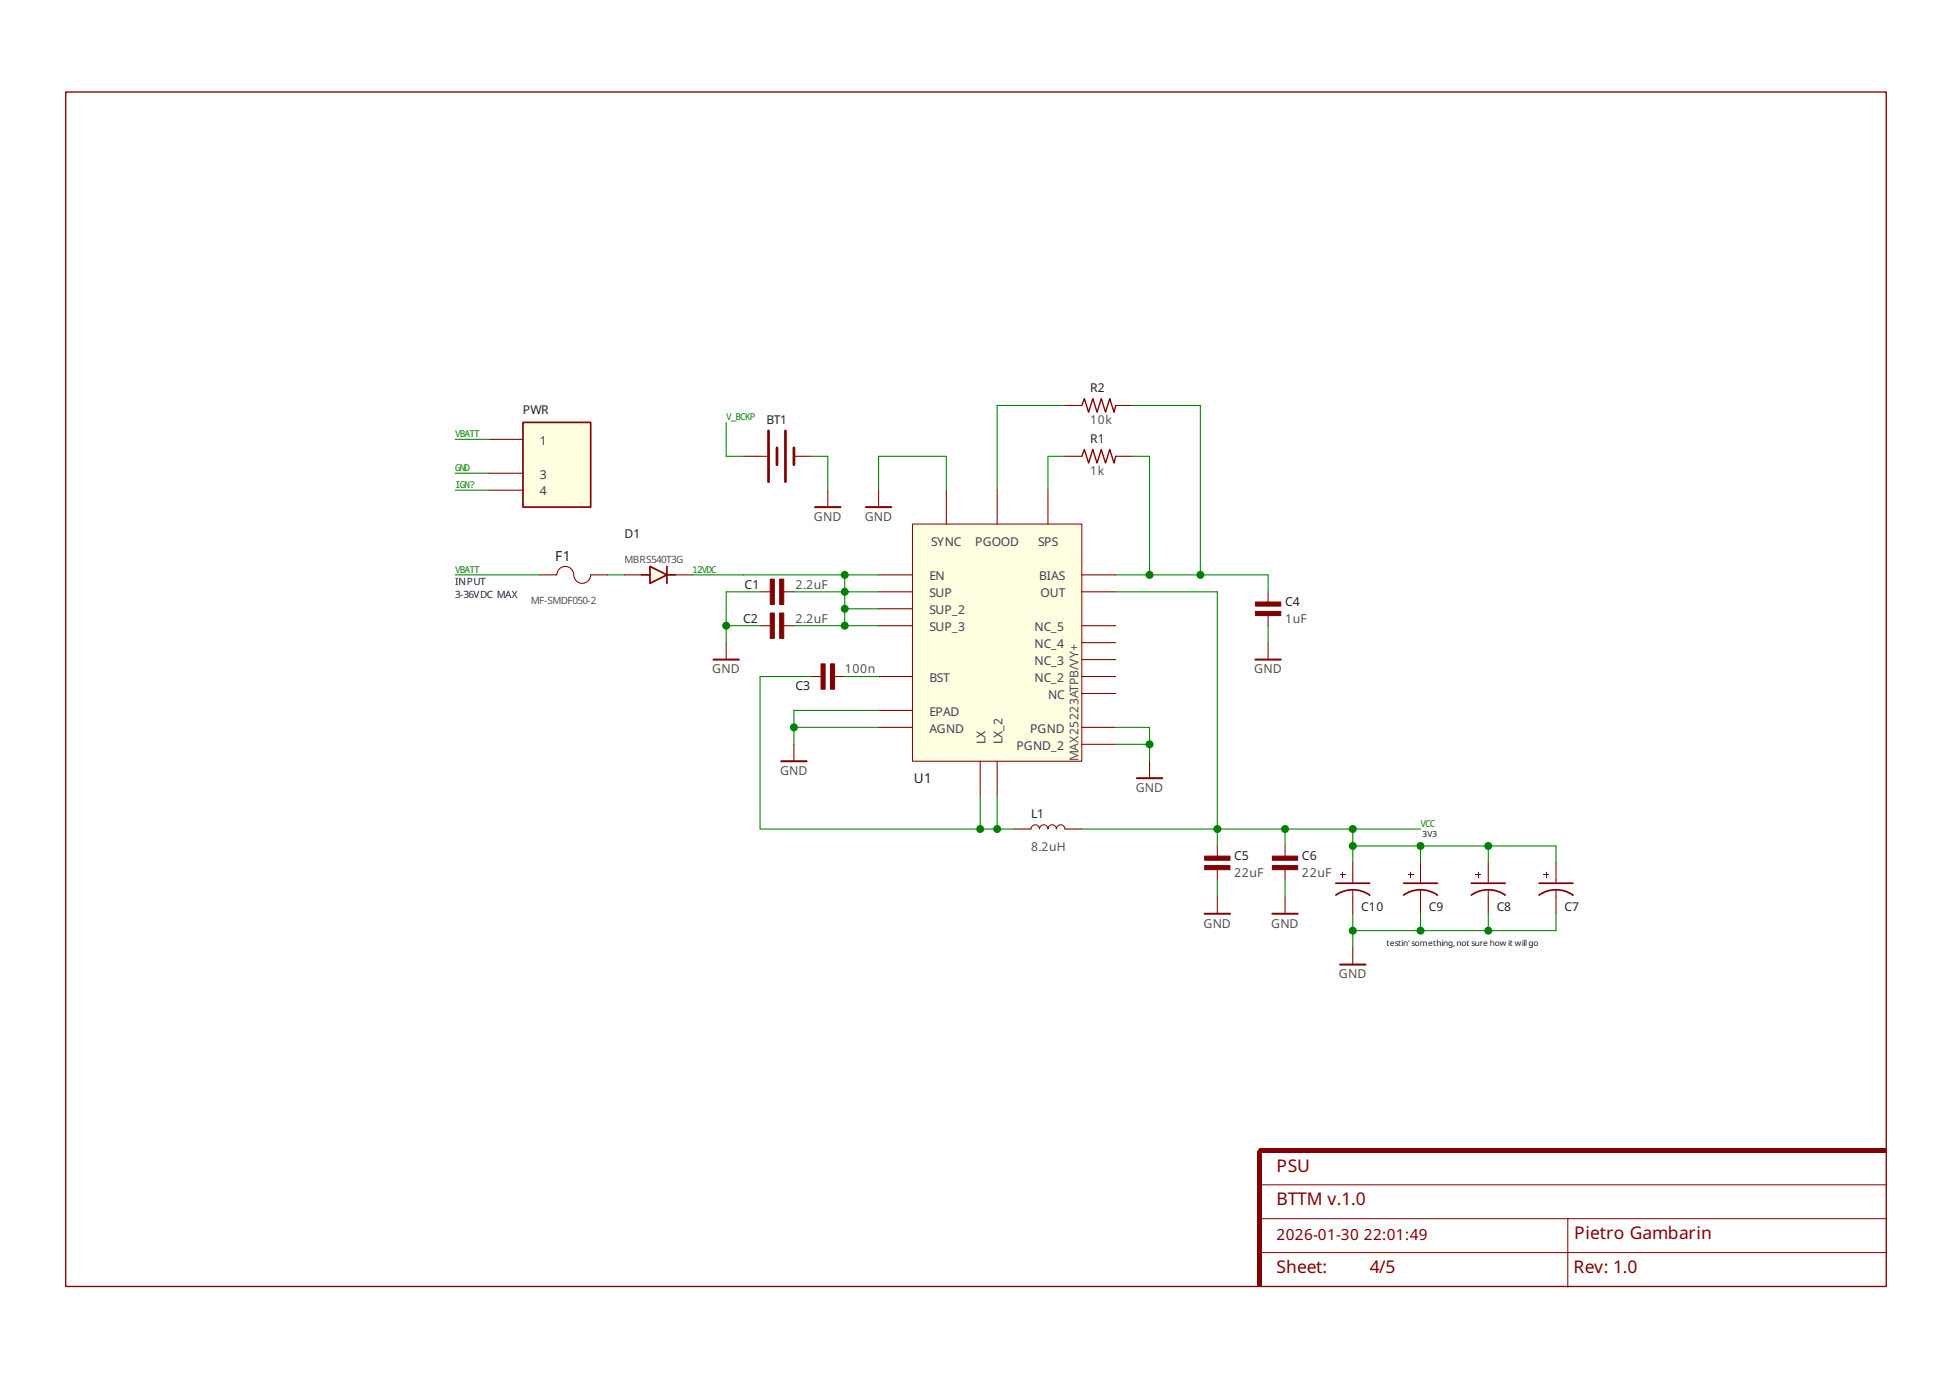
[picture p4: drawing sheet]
<svg xmlns="http://www.w3.org/2000/svg" width="297mm" height="210mm" viewBox="0 0 297 210" stroke-linecap="round" stroke-linejoin="round" font-family="sans-serif">
<g fill="#800000" stroke="#800000" stroke-width=".15">
<path d="M183.3 131.7h3.9v.6h-3.9z" fill-rule="evenodd"/>
<path d="M183.3 130.2h3.9v.6h-3.9z" fill-rule="evenodd"/>
</g>
<path d="M193 97.8v2.5M185.2 128.7v1.5M185.2 132.3v1.5" fill="none" stroke="#800000" stroke-width=".16"/>
<path d="M191 100.3h3.9" fill="none" stroke="#800000" stroke-width=".3"/>
<path d="M138.9 79.7h25.7v36.1h-25.7z" fill-rule="evenodd" fill="#ffffe1" stroke="#800000" stroke-width=".15"/>
<g fill="none" stroke="#800000" stroke-width=".16">
<path d="M144 74.6v5.1M151.7 74.6v5.1M159.5 74.6v5.1M115.7 90h1.5M119.3 90h1.5M133.7 92.6h5.2M133.7 95.2h5.2M133.7 87.4h5.2M133.7 90h5.2M164.6 95.2h5.2M164.6 97.8h5.2M164.6 87.4h5.2"/>
<path d="M164.6 90h5.2M133.7 110.6h5.2M133.7 108.1h5.2M133.7 102.9h5.2M149.2 115.8v5.1M151.7 115.8v5.1M164.6 105.5h5.2M164.6 110.6h5.2M164.6 102.9h5.2M164.6 100.3h5.2M164.6 113.2h5.2"/>
</g>
<g fill="#800000" stroke="#800000" stroke-width=".15">
<path d="M117.2 88.1h.6v3.8h-.6z" fill-rule="evenodd"/>
<path d="M118.6 88.1h.7v3.8h-.7z" fill-rule="evenodd"/>
</g>
<g fill="#800000">
<path d="M191.7 174.8h95.3v.6h-95.3z" fill-rule="evenodd"/>
<path d="M191.4 175.1h.6v20.6h-.6z" fill-rule="evenodd"/>
</g>
<path d="M10 14h277v181.7h-277z" fill="none" stroke="#800000" stroke-width=".2"/>
<path d="M191.7 190.5h46.9v5.3M191.7 180.2h95.3M191.7 185.4h46.9M287 185.4h-48.4v5.1h48.4" fill="none" stroke="#800000" stroke-width=".15"/>
<path d="M193 175.1h-1.3v1.2" fill="none" stroke="#800000" stroke-width=".62"/>
<path d="M164.6 69.4l.4-1 .7 2 .6-2 .6 2 .7-2 .6 2 .7-2 .6 2 .3-1" fill="none" stroke="#800000" stroke-width=".21"/>
<path d="M162 69.4h2.6M169.8 69.4h2.6" fill="none" stroke="#800000" stroke-width=".16"/>
<g fill="#800000">
<path d="M214.6 132.6h.1v.9h-.1z" fill-rule="evenodd"/>
<path d="M214.2 133h.9v.2h-.9z" fill-rule="evenodd"/>
</g>
<path d="M213.6 136.1a4.5 4.5 0 0 1 5.1 0M213.6 134.3h5.1" fill="none" stroke="#800000" stroke-width=".26"/>
<path d="M216.2 133.8v.5M216.2 135.4v1" fill="none" stroke="#800000" stroke-width=".15"/>
<path d="M185.2 136.4v2.6M216.2 131.3v2.5M216.2 136.4v2.6" fill="none" stroke="#800000" stroke-width=".16"/>
<path d="M183.3 139h3.9" fill="none" stroke="#800000" stroke-width=".3"/>
<g fill="#800000">
<path d="M235.2 132.6h.2v.9h-.2z" fill-rule="evenodd"/>
<path d="M234.8 133h.9v.2h-.9z" fill-rule="evenodd"/>
</g>
<path d="M234.2 136.1a4.5 4.5 0 0 1 5.2 0M234.2 134.3h5.2" fill="none" stroke="#800000" stroke-width=".26"/>
<path d="M236.8 133.8v.5M236.8 135.4v1" fill="none" stroke="#800000" stroke-width=".15"/>
<path d="M236.8 131.3v2.5M236.8 136.4v2.6" fill="none" stroke="#800000" stroke-width=".16"/>
<path d="M79.6 64.2h10.3v12.9h-10.3z" fill-rule="evenodd" fill="#ffffe1" stroke="#800000" stroke-width=".26"/>
<path d="M74.4 66.8h5.2M74.4 74.6h5.2M74.4 72h5.2" fill="none" stroke="#800000" stroke-width=".16"/>
<g fill="#800000">
<path d="M224.9 132.6h.1v.9h-.1z" fill-rule="evenodd"/>
<path d="M224.5 133h.9v.2h-.9z" fill-rule="evenodd"/>
</g>
<path d="M223.9 136.1a4.5 4.5 0 0 1 5.1 0M223.9 134.3h5.1" fill="none" stroke="#800000" stroke-width=".26"/>
<path d="M226.5 133.8v.5M226.5 135.4v1" fill="none" stroke="#800000" stroke-width=".15"/>
<path d="M226.5 131.3v2.5M226.5 136.4v2.6" fill="none" stroke="#800000" stroke-width=".16"/>
<path d="M98.9 86.2l2.6 1.2-2.6 1.3z" fill-rule="evenodd" fill="#ffffe1" stroke="#800000" stroke-width=".26"/>
<path d="M97.6 87.4h1.3M101.5 86.2v2.5M101.5 87.4h1.3" fill="none" stroke="#800000" stroke-width=".26"/>
<path d="M126 74.6v2.5M133.7 74.6v2.5M162 61.7h2.6M169.8 61.7h2.6M95 87.4h2.6M102.8 87.4h2.6M115.7 95.2h1.5M119.3 95.2h1.5M123.4 102.9h1.5M127 102.9h1.5M174.9 115.8v2.6" fill="none" stroke="#800000" stroke-width=".16"/>
<g fill="#800000" stroke="#800000" stroke-width=".15">
<path d="M117.2 93.2h.6v3.9h-.6z" fill-rule="evenodd"/>
<path d="M118.6 93.2h.7v3.9h-.7z" fill-rule="evenodd"/>
<path d="M124.9 101h.7v3.8h-.7z" fill-rule="evenodd"/>
<path d="M126.4 101h.6v3.8h-.6z" fill-rule="evenodd"/>
</g>
<path d="M124 77.1h3.9M131.8 77.1h3.8M173 118.4h3.9" fill="none" stroke="#800000" stroke-width=".3"/>
<path d="M164.6 61.7l.4-1.1 .7 2.1 .6-2.1 .6 2.1 .7-2.1 .6 2.1 .7-2.1 .6 2.1 .3-1" fill="none" stroke="#800000" stroke-width=".21"/>
<g fill="#800000">
<path d="M204.3 132.6h.1v.9h-.1z" fill-rule="evenodd"/>
<path d="M203.9 133h.9v.2h-.9z" fill-rule="evenodd"/>
</g>
<path d="M203.3 136.1a4.5 4.5 0 0 1 5.1 0M203.3 134.3h5.1" fill="none" stroke="#800000" stroke-width=".26"/>
<path d="M115.7 69.4h1M84.7 87.4a1.29 1.29 0 0 1 1.3-1.2 1.29 1.29 0 0 1 1.3 1.2 1.29 1.29 0 0 0 1.3 1.3 1.29 1.29 0 0 0 1.3-1.3M156.9 126.1a.64 .64 0 0 1 .6-.6 .64 .64 0 0 1 .7 .6 .64 .64 0 0 1 .6-.6 .64 .64 0 0 1 .7 .6 .64 .64 0 0 1 .6-.6 .64 .64 0 0 1 .7 .6 .64 .64 0 0 1 .6-.6 .64 .64 0 0 1 .6 .6M205.9 133.8v.5M205.9 135.4v1" fill="none" stroke="#800000" stroke-width=".15"/>
<g fill="none" stroke="#800000" stroke-width=".16">
<path d="M113.1 69.4h2.6M120.8 69.4h2.6M82.2 87.4h2.5M89.9 87.4h2.6M110.5 97.8v2.5M193 90v1.6M193 93.6v1.6M120.8 113.2v2.6M154.3 126.1h2.6M162 126.1h2.6M195.5 128.7v1.5M195.5 132.3v1.5"/>
<path d="M195.5 136.4v2.6M205.9 131.3v2.5M205.9 136.4v2.6M205.9 144.1v2.6"/>
</g>
<g fill="#800000" stroke="#800000" stroke-width=".15">
<path d="M191 93h3.9v.6h-3.9z" fill-rule="evenodd"/>
<path d="M191 91.6h3.9v.6h-3.9z" fill-rule="evenodd"/>
<path d="M193.6 131.7h3.9v.6h-3.9z" fill-rule="evenodd"/>
<path d="M193.6 130.2h3.9v.6h-3.9z" fill-rule="evenodd"/>
</g>
<path d="M108.6 100.3h3.8M118.9 115.8h3.8M193.6 139h3.9M203.9 146.7h3.9" fill="none" stroke="#800000" stroke-width=".3"/>
<path d="M116.9 65.5v7.8M118.2 68.1v2.6M119.5 65.5v7.8M120.8 68.1v2.6" fill="none" stroke="#800000" stroke-width=".41"/>
<g fill="none" stroke="#008000" stroke-width=".16">
<path d="M69.3 66.8h5.1M69.3 74.6h5.1M69.3 72h5.1M110.5 64.2v5.2h2.6M123.4 69.4h2.6v5.2M133.7 74.6v-5.2h10.3v5.2M162 69.4h-2.5v5.2M162 61.7h-10.3v12.9M172.4 69.4h2.5v18M172.4 61.7h10.3v25.7M69.3 87.4h12.9M92.5 87.4h2.5"/>
<path d="M105.4 87.4h28.3M110.5 95.2h5.2M113.1 87.4h.1M115.7 90h-5.2v7.8M120.8 95.2h12.9M120.8 90h12.9M128.5 87.4v7.8M128.5 92.6h5.2M169.8 87.4h23.2v2.6M169.8 90h15.4v38.7M193 95.2v2.6M120.8 110.6h12.9"/>
<path d="M123.4 102.9h-7.7v23.2h38.6M128.5 102.9h5.2M133.7 108.1h-12.9v5.1M169.8 110.6h5.1v5.2M169.8 113.2h5.1M149.2 120.9v5.2M151.7 120.9v5.2M164.6 126.1h51.6M185.2 133.8v2.6M195.5 126.1v2.6M195.5 133.8v2.6M205.9 128.7h30.9v2.6"/>
<path d="M205.9 126.1v5.2M205.9 139v5.1M216.2 128.7v2.6M216.2 139v2.6M226.5 128.7v2.6M226.5 139v2.6M236.8 139v2.6h-30.9"/>
</g>
<g fill="#008000">
<circle cx="182.7" cy="87.4" r=".61"/>
<circle cx="174.9" cy="87.4" r=".61"/>
<circle cx="216.2" cy="141.6" r=".61"/>
<circle cx="205.9" cy="141.6" r=".61"/>
<circle cx="226.5" cy="141.6" r=".61"/>
<circle cx="110.5" cy="95.2" r=".61"/>
<circle cx="120.8" cy="110.6" r=".61"/>
<circle cx="174.9" cy="113.2" r=".61"/>
<circle cx="128.5" cy="92.6" r=".61"/>
<circle cx="128.5" cy="87.4" r=".61"/>
<circle cx="128.5" cy="95.2" r=".61"/>
<circle cx="128.5" cy="90" r=".61"/>
<circle cx="205.9" cy="128.7" r=".61"/>
<circle cx="195.5" cy="126.1" r=".61"/>
<circle cx="205.9" cy="126.1" r=".61"/>
<circle cx="216.2" cy="128.7" r=".61"/>
<circle cx="226.5" cy="128.7" r=".61"/>
<circle cx="185.2" cy="126.1" r=".61"/>
<circle cx="149.2" cy="126.1" r=".61"/>
<circle cx="151.7" cy="126.1" r=".61"/>
</g>
<g font-size="2.7" fill="#800000">
<text x="194.3" y="178.2">PSU</text>
<text x="194.3" y="183.4">BTTM v.1.0</text>
<text x="239.6" y="188.5">Pietro Gambarin</text>
<text x="194.3" y="193.7">Sheet:</text>
<text x="208.4" y="193.7">4/5</text>
<text x="239.5" y="193.7">Rev: 1.0</text>
</g>
<g font-size="2.3" fill="#800000">
<text x="194.3" y="188.5">2026-01-30</text>
<text x="207.5" y="188.5">22:01:49</text>
</g>
<g font-size="2.1" fill="#202020">
<text x="84.5" y="85.3">F1</text>
<text x="139" y="119.1">U1</text>
</g>
<g font-size="1.9" fill="#505050">
<text x="123.9" y="79.2">GND</text>
<text x="131.6" y="79.2">GND</text>
<text x="121" y="89.6">2.2uF</text>
<text x="121" y="94.7">2.2uF</text>
<text x="195.5" y="94.7">1uF</text>
<text x="108.4" y="102.4">GND</text>
<text x="128.5" y="102.4">100n</text>
<text x="190.9" y="102.4">GND</text>
<text x="118.7" y="117.9">GND</text>
<text x="172.8" y="120.5">GND</text>
<text x="187.8" y="133.4">22uF</text>
<text x="198.1" y="133.4">22uF</text>
<text x="183.1" y="141.1">GND</text>
<text x="193.4" y="141.1">GND</text>
<text x="203.7" y="148.8">GND</text>
</g>
<g font-size="1.9" fill="#202020">
<text x="113.3" y="89.6">C1</text>
<text x="113.1" y="94.7">C2</text>
<text x="195.5" y="92.1">C4</text>
<text x="121" y="105">C3</text>
<text x="187.8" y="130.8">C5</text>
<text x="198.1" y="130.8">C6</text>
</g>
<g font-size="1.8" fill="#202020">
<text x="165.9" y="59.7">R2</text>
<text x="79.6" y="63">PWR</text>
<text x="116.6" y="64.6">BT1</text>
<text x="165.9" y="67.4">R1</text>
<text x="95" y="81.8">D1</text>
<text x="156.9" y="124.3">L1</text>
<text x="207.1" y="138.5">C10</text>
<text x="217.5" y="138.5">C9</text>
<text x="227.8" y="138.5">C8</text>
<text x="238.1" y="138.5">C7</text>
</g>
<g font-size="1.8" fill="#505050">
<text x="165.9" y="64.6">10k</text>
<text x="165.9" y="72.3">1k</text>
<text x="164.1" y="115.8" transform="rotate(-90 164.1 115.8)">MAX25223ATPB/VY+</text>
<text x="156.9" y="129.5">8.2uH</text>
</g>
<g font-size="1.8" fill="#404040">
<text x="82.2" y="67.6">1</text>
<text x="82.2" y="75.4">4</text>
<text x="82.2" y="72.8">3</text>
<text x="141.7" y="83.1">SYNC</text>
<text x="148.4" y="83.1">PGOOD</text>
<text x="158" y="83.1">SPS</text>
<text x="141.4" y="88.2">EN</text>
<text x="158.1" y="88.2">BIAS</text>
<text x="141.4" y="93.4">SUP_2</text>
<text x="141.4" y="96">SUP_3</text>
<text x="141.4" y="90.8">SUP</text>
<text x="157.4" y="96">NC_5</text>
<text x="158.4" y="90.8">OUT</text>
<text x="157.4" y="98.6">NC_4</text>
<text x="157.4" y="101.1">NC_3</text>
<text x="141.4" y="103.7">BST</text>
<text x="157.4" y="103.7">NC_2</text>
<text x="159.5" y="106.3">NC</text>
<text x="141.4" y="111.4">AGND</text>
<text x="141.4" y="108.9">EPAD</text>
<text x="150" y="113.2" transform="rotate(-90 150 113.2)">LX</text>
<text x="152.5" y="113.2" transform="rotate(-90 152.5 113.2)">LX_2</text>
<text x="156.7" y="111.4">PGND</text>
<text x="154.7" y="114">PGND_2</text>
</g>
<g font-size="1.5" fill="#000080">
<text x="69.3" y="89">INPUT</text>
<text x="69.3" y="91">3-36VDC MAX</text>
</g>
<g font-size="1.5" fill="#505050">
<text x="95" y="85.6">MBRS540T3G</text>
<text x="80.8" y="91.9">MF-SMDF050-2</text>
</g>
<g font-size="1.4" fill="#008000">
<text x="110.5" y="63.9">V_BCKP</text>
<text x="69.3" y="66.5">VBATT</text>
<text x="69.3" y="71.6">GND</text>
<text x="69.3" y="74.2">IGN?</text>
<text x="69.3" y="87.1">VBATT</text>
<text x="105.4" y="87.1">12VDC</text>
<text x="216.2" y="125.7">VCC</text>
</g>
<g font-size="1.3" fill="#000080">
<text x="216.5" y="127.4">3V3</text>
<text x="211" y="143.9">testin' something,not sure how it willgo</text>
</g>
</svg>
